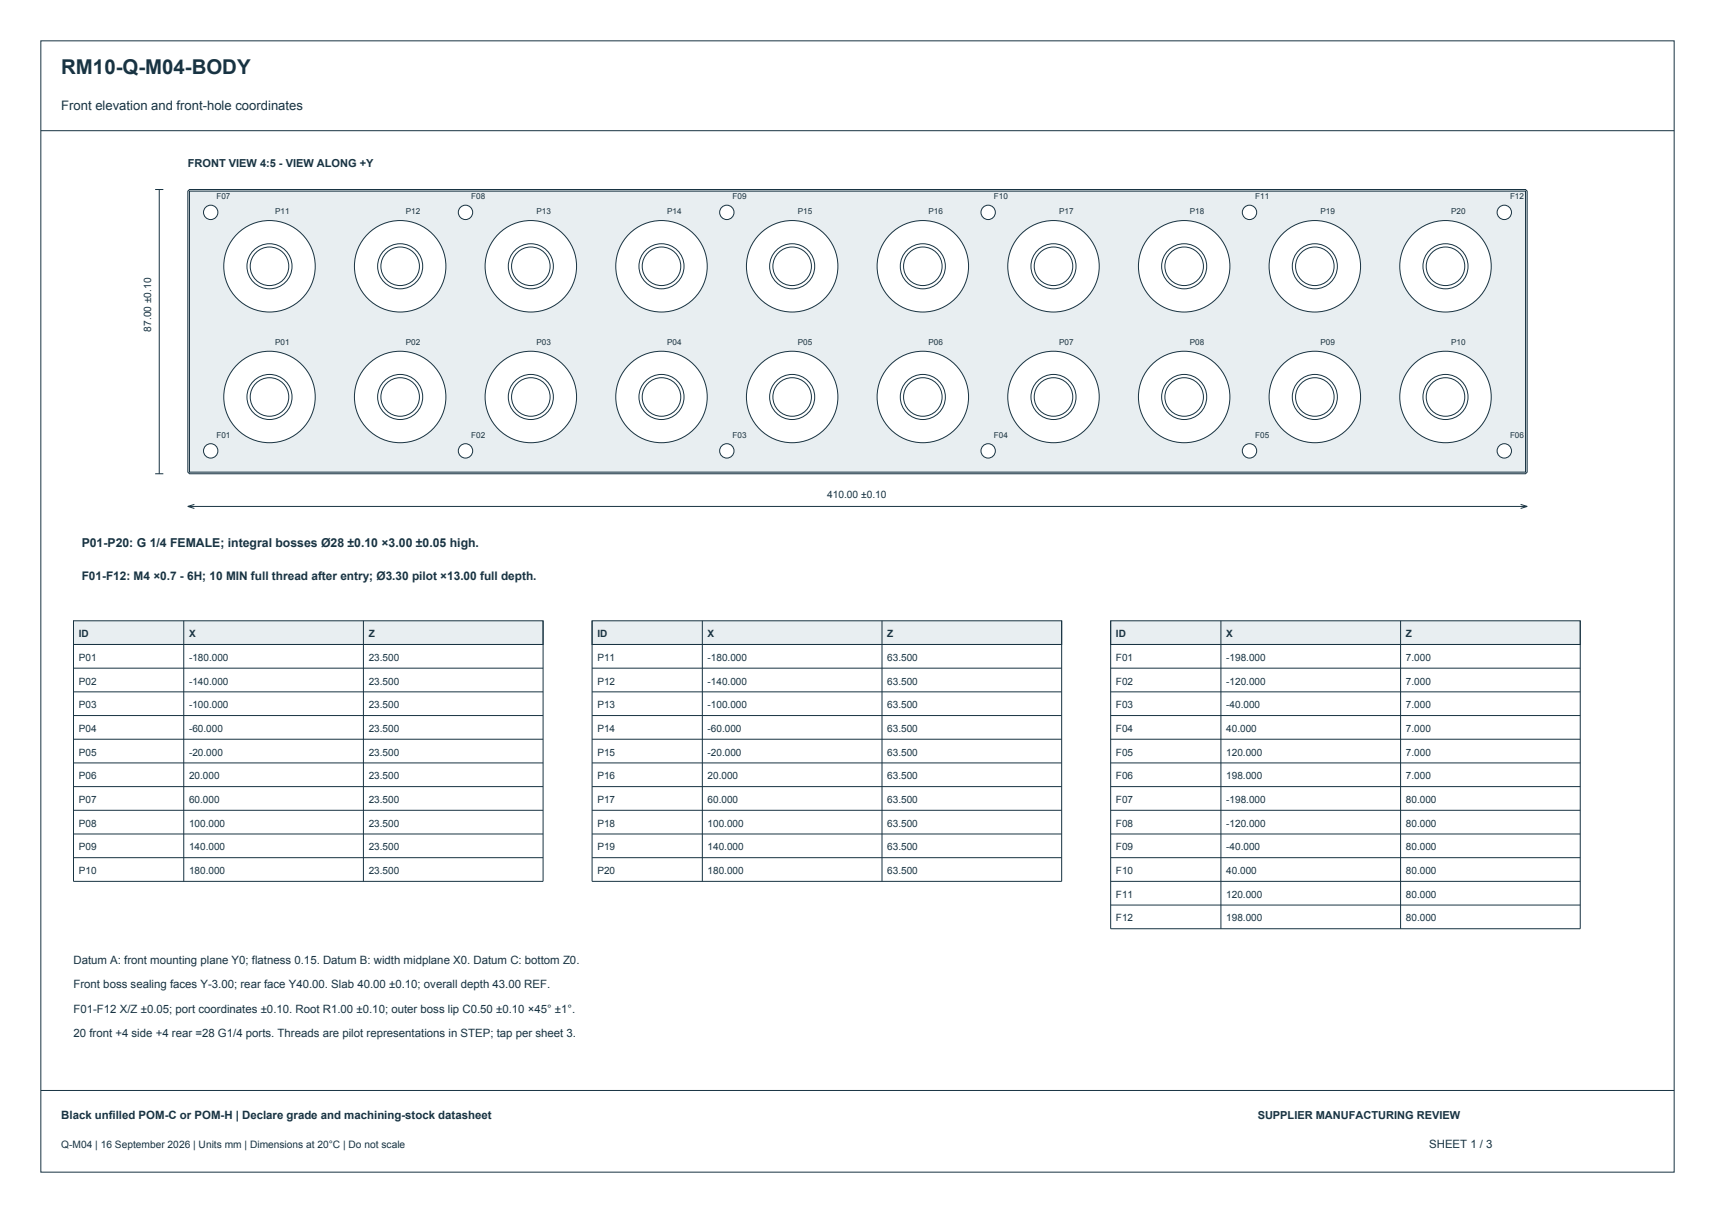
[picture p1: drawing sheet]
<svg xmlns="http://www.w3.org/2000/svg" width="420mm" height="297mm" viewBox="0 0 420 297" stroke-linecap="round" stroke-linejoin="round" font-family="sans-serif">
<path d="M10 10h400v277h-400zM10 32h400M10 267h400" fill="none" stroke="#183342" stroke-width=".24"/>
<path d="M46.4 46.4h327.2l.4 .4v68.8l-.4 .4h-327.2l-.4-.4v-68.8z" fill-rule="evenodd" fill="#e8eef1" stroke="#183342" stroke-width=".24"/>
<path d="M46.4 46.8h327.2v68.8h-327.2z" fill="none" stroke="#183342" stroke-width=".24"/>
<circle cx="66" cy="97.2" r="11.2" fill="#fff" stroke="#183342" stroke-width=".24"/>
<g fill="none" stroke="#183342" stroke-width=".24">
<circle cx="66" cy="97.2" r="4.7"/>
<circle cx="66" cy="97.2" r="5.5"/>
</g>
<circle cx="98" cy="97.2" r="11.2" fill="#fff" stroke="#183342" stroke-width=".24"/>
<g fill="none" stroke="#183342" stroke-width=".24">
<circle cx="98" cy="97.2" r="4.7"/>
<circle cx="98" cy="97.2" r="5.5"/>
</g>
<circle cx="130" cy="97.2" r="11.2" fill="#fff" stroke="#183342" stroke-width=".24"/>
<g fill="none" stroke="#183342" stroke-width=".24">
<circle cx="130" cy="97.2" r="4.7"/>
<circle cx="130" cy="97.2" r="5.5"/>
</g>
<circle cx="162" cy="97.2" r="11.2" fill="#fff" stroke="#183342" stroke-width=".24"/>
<g fill="none" stroke="#183342" stroke-width=".24">
<circle cx="162" cy="97.2" r="4.7"/>
<circle cx="162" cy="97.2" r="5.5"/>
</g>
<circle cx="194" cy="97.2" r="11.2" fill="#fff" stroke="#183342" stroke-width=".24"/>
<g fill="none" stroke="#183342" stroke-width=".24">
<circle cx="194" cy="97.2" r="4.7"/>
<circle cx="194" cy="97.2" r="5.5"/>
</g>
<circle cx="226" cy="97.2" r="11.2" fill="#fff" stroke="#183342" stroke-width=".24"/>
<g fill="none" stroke="#183342" stroke-width=".24">
<circle cx="226" cy="97.2" r="4.7"/>
<circle cx="226" cy="97.2" r="5.5"/>
</g>
<circle cx="258" cy="97.2" r="11.2" fill="#fff" stroke="#183342" stroke-width=".24"/>
<g fill="none" stroke="#183342" stroke-width=".24">
<circle cx="258" cy="97.2" r="4.7"/>
<circle cx="258" cy="97.2" r="5.5"/>
</g>
<circle cx="290" cy="97.2" r="11.2" fill="#fff" stroke="#183342" stroke-width=".24"/>
<g fill="none" stroke="#183342" stroke-width=".24">
<circle cx="290" cy="97.2" r="4.7"/>
<circle cx="290" cy="97.2" r="5.5"/>
</g>
<circle cx="322" cy="97.2" r="11.2" fill="#fff" stroke="#183342" stroke-width=".24"/>
<g fill="none" stroke="#183342" stroke-width=".24">
<circle cx="322" cy="97.2" r="4.7"/>
<circle cx="322" cy="97.2" r="5.5"/>
</g>
<circle cx="354" cy="97.2" r="11.2" fill="#fff" stroke="#183342" stroke-width=".24"/>
<g fill="none" stroke="#183342" stroke-width=".24">
<circle cx="354" cy="97.2" r="4.7"/>
<circle cx="354" cy="97.2" r="5.5"/>
</g>
<circle cx="66" cy="65.2" r="11.2" fill="#fff" stroke="#183342" stroke-width=".24"/>
<g fill="none" stroke="#183342" stroke-width=".24">
<circle cx="66" cy="65.2" r="4.7"/>
<circle cx="66" cy="65.2" r="5.5"/>
</g>
<circle cx="98" cy="65.2" r="11.2" fill="#fff" stroke="#183342" stroke-width=".24"/>
<g fill="none" stroke="#183342" stroke-width=".24">
<circle cx="98" cy="65.2" r="4.7"/>
<circle cx="98" cy="65.2" r="5.5"/>
</g>
<circle cx="130" cy="65.2" r="11.2" fill="#fff" stroke="#183342" stroke-width=".24"/>
<g fill="none" stroke="#183342" stroke-width=".24">
<circle cx="130" cy="65.2" r="4.7"/>
<circle cx="130" cy="65.2" r="5.5"/>
</g>
<circle cx="162" cy="65.2" r="11.2" fill="#fff" stroke="#183342" stroke-width=".24"/>
<g fill="none" stroke="#183342" stroke-width=".24">
<circle cx="162" cy="65.2" r="4.7"/>
<circle cx="162" cy="65.2" r="5.5"/>
</g>
<circle cx="194" cy="65.2" r="11.2" fill="#fff" stroke="#183342" stroke-width=".24"/>
<g fill="none" stroke="#183342" stroke-width=".24">
<circle cx="194" cy="65.2" r="4.7"/>
<circle cx="194" cy="65.2" r="5.5"/>
</g>
<circle cx="226" cy="65.2" r="11.2" fill="#fff" stroke="#183342" stroke-width=".24"/>
<g fill="none" stroke="#183342" stroke-width=".24">
<circle cx="226" cy="65.2" r="4.7"/>
<circle cx="226" cy="65.2" r="5.5"/>
</g>
<circle cx="258" cy="65.2" r="11.2" fill="#fff" stroke="#183342" stroke-width=".24"/>
<g fill="none" stroke="#183342" stroke-width=".24">
<circle cx="258" cy="65.2" r="4.7"/>
<circle cx="258" cy="65.2" r="5.5"/>
</g>
<circle cx="290" cy="65.2" r="11.2" fill="#fff" stroke="#183342" stroke-width=".24"/>
<g fill="none" stroke="#183342" stroke-width=".24">
<circle cx="290" cy="65.2" r="4.7"/>
<circle cx="290" cy="65.2" r="5.5"/>
</g>
<circle cx="322" cy="65.2" r="11.2" fill="#fff" stroke="#183342" stroke-width=".24"/>
<g fill="none" stroke="#183342" stroke-width=".24">
<circle cx="322" cy="65.2" r="4.7"/>
<circle cx="322" cy="65.2" r="5.5"/>
</g>
<circle cx="354" cy="65.2" r="11.2" fill="#fff" stroke="#183342" stroke-width=".24"/>
<g fill="none" stroke="#183342" stroke-width=".24">
<circle cx="354" cy="65.2" r="4.7"/>
<circle cx="354" cy="65.2" r="5.5"/>
</g>
<g fill="#fff" stroke="#183342" stroke-width=".24">
<circle cx="51.6" cy="110.4" r="1.76"/>
<circle cx="114" cy="110.4" r="1.76"/>
<circle cx="178" cy="110.4" r="1.76"/>
<circle cx="242" cy="110.4" r="1.76"/>
<circle cx="306" cy="110.4" r="1.76"/>
<circle cx="368.4" cy="110.4" r="1.76"/>
<circle cx="51.6" cy="52" r="1.76"/>
<circle cx="114" cy="52" r="1.76"/>
<circle cx="178" cy="52" r="1.76"/>
<circle cx="242" cy="52" r="1.76"/>
<circle cx="306" cy="52" r="1.76"/>
<circle cx="368.4" cy="52" r="1.76"/>
</g>
<path d="M38 46.4h2M39 46.4v69.6M38 116h2M46 124h328M46 124l1.6 .5M47.6 123.5l-1.6 .5M372.4 123.5l1.6 .5M374 124l-1.6 .5" fill="none" stroke="#183342" stroke-width=".24"/>
<path d="M18 152h115v5.8h-115z" fill-rule="evenodd" fill="#e8eef1" stroke="#183342" stroke-width=".24"/>
<g fill="none" stroke="#183342" stroke-width=".24">
<path d="M18 157.8h115M18 152v63.8h115v-63.8M45 152v63.8M89 152v63.8M18 163.6h115M18 169.4h115M18 175.2h115M18 181h115M18 186.8h115M18 192.6h115M18 198.4h115M18 204.2h115"/>
<path d="M18 210h115"/>
</g>
<path d="M145 152h115v5.8h-115z" fill-rule="evenodd" fill="#e8eef1" stroke="#183342" stroke-width=".24"/>
<g fill="none" stroke="#183342" stroke-width=".24">
<path d="M145 157.8h115M145 152v63.8h115v-63.8M172 152v63.8M216 152v63.8M145 163.6h115M145 169.4h115M145 175.2h115M145 181h115M145 186.8h115M145 192.6h115M145 198.4h115M145 204.2h115"/>
<path d="M145 210h115"/>
</g>
<path d="M272 152h115v5.8h-115z" fill-rule="evenodd" fill="#e8eef1" stroke="#183342" stroke-width=".24"/>
<g fill="none" stroke="#183342" stroke-width=".24">
<path d="M272 157.8h115M272 152v75.4h115v-75.4M299 152v75.4M343 152v75.4M272 163.6h115M272 169.4h115M272 175.2h115M272 181h115M272 186.8h115M272 192.6h115M272 198.4h115M272 204.2h115"/>
<path d="M272 210h115M272 215.8h115M272 221.6h115"/>
</g>
<text font-size="5" fill="#183342" x="15" y="18">RM10-Q-M04-BODY</text>
<text font-size="3.2" fill="#183342" x="15" y="27">Front elevation and front-hole coordinates</text>
<text font-size="3" fill="#183342" x="20" y="134">P01-P20: G 1/4 FEMALE; integral bosses Ø28 ±0.10 ×3.00 ±0.05 high.</text>
<text font-size="2.9" fill="#183342" x="20" y="142">F01-F12: M4 ×0.7 - 6H; 10 MIN full thread after entry; Ø3.30 pilot ×13.00 full depth.</text>
<g font-size="2.8" fill="#183342">
<text x="18" y="236">Datum A: front mounting plane Y0; flatness 0.15. Datum B: width midplane X0. Datum C: bottom Z0.</text>
<text x="18" y="242">Front boss sealing faces Y-3.00; rear face Y40.00. Slab 40.00 ±0.10; overall depth 43.00 REF.</text>
<text x="18" y="248">F01-F12 X/Z ±0.05; port coordinates ±0.10. Root R1.00 ±0.10; outer boss lip C0.50 ±0.10 ×45° ±1°.</text>
<text x="18" y="254">20 front +4 side +4 rear =28 G1/4 ports. Threads are pilot representations in STEP; tap per sheet 3.</text>
<text x="15" y="274">Black unfilled POM-C or POM-H | Declare grade and machining-stock datasheet</text>
<text x="350" y="281">SHEET 1 / 3</text>
</g>
<g font-size="2.7" fill="#183342">
<text x="46" y="41">FRONT VIEW 4:5 - VIEW ALONG +Y</text>
<text x="308" y="274">SUPPLIER MANUFACTURING REVIEW</text>
</g>
<g font-size="2.5" fill="#183342">
<text x="37" y="81.2" transform="rotate(-90 37 81.2)">87.00 ±0.10</text>
<text x="202.6" y="122">410.00 ±0.10</text>
<text x="19.3" y="156">ID</text>
<text x="19.3" y="161.8">P01</text>
<text x="46.3" y="156">X</text>
<text x="46.3" y="161.8">-180.000</text>
<text x="90.3" y="156">Z</text>
<text x="90.3" y="161.8">23.500</text>
<text x="146.3" y="156">ID</text>
<text x="146.3" y="161.8">P11</text>
<text x="173.3" y="156">X</text>
<text x="173.3" y="161.8">-180.000</text>
<text x="217.3" y="156">Z</text>
<text x="217.3" y="161.8">63.500</text>
<text x="273.3" y="156">ID</text>
<text x="273.3" y="161.8">F01</text>
<text x="300.3" y="156">X</text>
<text x="300.3" y="161.8">-198.000</text>
<text x="344.3" y="156">Z</text>
<text x="344.3" y="161.8">7.000</text>
<text x="19.3" y="167.6">P02</text>
<text x="46.3" y="167.6">-140.000</text>
<text x="90.3" y="167.6">23.500</text>
<text x="146.3" y="167.6">P12</text>
<text x="173.3" y="167.6">-140.000</text>
<text x="217.3" y="167.6">63.500</text>
<text x="273.3" y="167.6">F02</text>
<text x="300.3" y="167.6">-120.000</text>
<text x="344.3" y="167.6">7.000</text>
<text x="19.3" y="173.4">P03</text>
<text x="46.3" y="173.4">-100.000</text>
<text x="90.3" y="173.4">23.500</text>
<text x="146.3" y="173.4">P13</text>
<text x="173.3" y="173.4">-100.000</text>
<text x="217.3" y="173.4">63.500</text>
<text x="273.3" y="173.4">F03</text>
<text x="300.3" y="173.4">-40.000</text>
<text x="344.3" y="173.4">7.000</text>
<text x="19.3" y="179.2">P04</text>
<text x="46.3" y="179.2">-60.000</text>
<text x="90.3" y="179.2">23.500</text>
<text x="146.3" y="179.2">P14</text>
<text x="173.3" y="179.2">-60.000</text>
<text x="217.3" y="179.2">63.500</text>
<text x="273.3" y="179.2">F04</text>
<text x="300.3" y="179.2">40.000</text>
<text x="344.3" y="179.2">7.000</text>
<text x="19.3" y="185">P05</text>
<text x="46.3" y="185">-20.000</text>
<text x="90.3" y="185">23.500</text>
<text x="146.3" y="185">P15</text>
<text x="173.3" y="185">-20.000</text>
<text x="217.3" y="185">63.500</text>
<text x="273.3" y="185">F05</text>
<text x="300.3" y="185">120.000</text>
<text x="344.3" y="185">7.000</text>
<text x="19.3" y="190.8">P06</text>
<text x="46.3" y="190.8">20.000</text>
<text x="90.3" y="190.8">23.500</text>
<text x="146.3" y="190.8">P16</text>
<text x="173.3" y="190.8">20.000</text>
<text x="217.3" y="190.8">63.500</text>
<text x="273.3" y="190.8">F06</text>
<text x="300.3" y="190.8">198.000</text>
<text x="344.3" y="190.8">7.000</text>
<text x="19.3" y="196.6">P07</text>
<text x="46.3" y="196.6">60.000</text>
<text x="90.3" y="196.6">23.500</text>
<text x="146.3" y="196.6">P17</text>
<text x="173.3" y="196.6">60.000</text>
<text x="217.3" y="196.6">63.500</text>
<text x="273.3" y="196.6">F07</text>
<text x="300.3" y="196.6">-198.000</text>
<text x="344.3" y="196.6">80.000</text>
<text x="19.3" y="202.4">P08</text>
<text x="46.3" y="202.4">100.000</text>
<text x="90.3" y="202.4">23.500</text>
<text x="146.3" y="202.4">P18</text>
<text x="173.3" y="202.4">100.000</text>
<text x="217.3" y="202.4">63.500</text>
<text x="273.3" y="202.4">F08</text>
<text x="300.3" y="202.4">-120.000</text>
<text x="344.3" y="202.4">80.000</text>
<text x="19.3" y="208.2">P09</text>
<text x="46.3" y="208.2">140.000</text>
<text x="90.3" y="208.2">23.500</text>
<text x="146.3" y="208.2">P19</text>
<text x="173.3" y="208.2">140.000</text>
<text x="217.3" y="208.2">63.500</text>
<text x="273.3" y="208.2">F09</text>
<text x="300.3" y="208.2">-40.000</text>
<text x="344.3" y="208.2">80.000</text>
<text x="19.3" y="214">P10</text>
<text x="46.3" y="214">180.000</text>
<text x="90.3" y="214">23.500</text>
<text x="146.3" y="214">P20</text>
<text x="173.3" y="214">180.000</text>
<text x="217.3" y="214">63.500</text>
<text x="273.3" y="214">F10</text>
<text x="300.3" y="214">40.000</text>
<text x="344.3" y="214">80.000</text>
<text x="273.3" y="219.8">F11</text>
<text x="300.3" y="219.8">120.000</text>
<text x="344.3" y="219.8">80.000</text>
<text x="273.3" y="225.6">F12</text>
<text x="300.3" y="225.6">198.000</text>
<text x="344.3" y="225.6">80.000</text>
<text x="15" y="281">Q-M04 | 16 September 2026 | Units mm | Dimensions at 20°C | Do not scale</text>
</g>
<g font-size="2" fill="#183342">
<text x="53" y="48.8">F07</text>
<text x="67.4" y="52.4">P11</text>
<text x="99.4" y="52.4">P12</text>
<text x="115.4" y="48.8">F08</text>
<text x="131.4" y="52.4">P13</text>
<text x="163.4" y="52.4">P14</text>
<text x="179.4" y="48.8">F09</text>
<text x="195.4" y="52.4">P15</text>
<text x="227.4" y="52.4">P16</text>
<text x="243.4" y="48.8">F10</text>
<text x="259.4" y="52.4">P17</text>
<text x="291.4" y="52.4">P18</text>
<text x="307.4" y="48.8">F11</text>
<text x="323.4" y="52.4">P19</text>
<text x="355.4" y="52.4">P20</text>
<text x="369.8" y="48.8">F12</text>
<text x="67.4" y="84.4">P01</text>
<text x="99.4" y="84.4">P02</text>
<text x="131.4" y="84.4">P03</text>
<text x="163.4" y="84.4">P04</text>
<text x="195.4" y="84.4">P05</text>
<text x="227.4" y="84.4">P06</text>
<text x="259.4" y="84.4">P07</text>
<text x="291.4" y="84.4">P08</text>
<text x="323.4" y="84.4">P09</text>
<text x="355.4" y="84.4">P10</text>
<text x="53" y="107.2">F01</text>
<text x="115.4" y="107.2">F02</text>
<text x="179.4" y="107.2">F03</text>
<text x="243.4" y="107.2">F04</text>
<text x="307.4" y="107.2">F05</text>
<text x="369.8" y="107.2">F06</text>
</g>
</svg>
